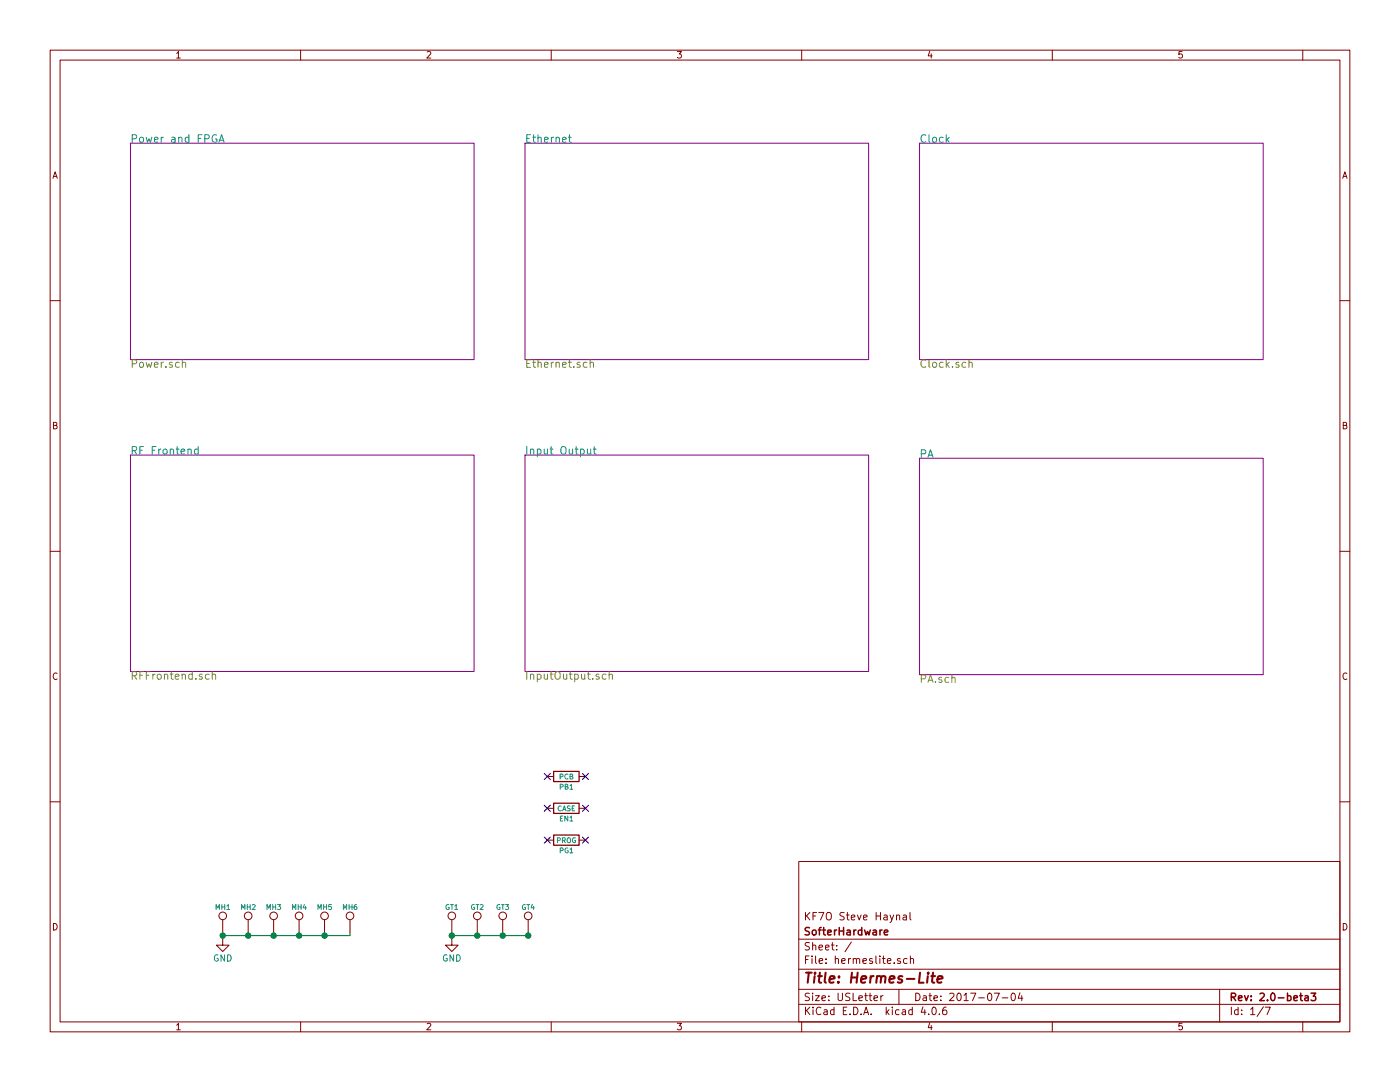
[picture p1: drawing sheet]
EESchema Schematic File Version 2
LIBS:power
LIBS:device
LIBS:transistors
LIBS:conn
LIBS:linear
LIBS:regul
LIBS:74xx
LIBS:cmos4000
LIBS:adc-dac
LIBS:memory
LIBS:xilinx
LIBS:microcontrollers
LIBS:dsp
LIBS:microchip
LIBS:analog_switches
LIBS:motorola
LIBS:texas
LIBS:intel
LIBS:audio
LIBS:interface
LIBS:digital-audio
LIBS:philips
LIBS:display
LIBS:cypress
LIBS:siliconi
LIBS:opto
LIBS:atmel
LIBS:contrib
LIBS:valves
LIBS:hermeslite
LIBS:hermeslite-cache
EELAYER 25 0
EELAYER END
$Descr USLetter 11000 8500
encoding utf-8
Sheet 1 7
Title "Hermes-Lite"
Date "2017-07-04"
Rev "2.0-beta3"
Comp "SofterHardware"
Comment1 "KF7O Steve Haynal"
Comment2 ""
Comment3 ""
Comment4 ""
$EndDescr
$Sheet
S 1025 1125 2700 1700
U 56C9CAA0
F0 "Power and FPGA" 60
F1 "Power.sch" 60
$EndSheet
$Sheet
S 4125 1125 2700 1700
U 569C3E05
F0 "Ethernet" 60
F1 "Ethernet.sch" 60
$EndSheet
$Sheet
S 7225 1125 2700 1700
U 56B04D05
F0 "Clock" 60
F1 "Clock.sch" 60
$EndSheet
$Sheet
S 1025 3575 2700 1700
U 56AAFEF4
F0 "RF Frontend" 60
F1 "RFFrontend.sch" 60
$EndSheet
$Sheet
S 4125 3575 2700 1700
U 56C6CB95
F0 "Input Output" 60
F1 "InputOutput.sch" 60
$EndSheet
$Sheet
S 7225 3600 2700 1700
U 577F7295
F0 "PA" 60
F1 "PA.sch" 60
$EndSheet
$Comp
L JNO PB1
U 1 1
P 4450 6100
F 0 "PB1" V 4530 6100 39  0000 C CNN
F 1 "PCB" V 4450 6100 39  0000 C CNN
F 2 "" V 4380 6100 50  0001 C CNN
F 3 "" H 4450 6100 50  0000 C CNN
F 4 "PCB" V 4450 6100 60  0001 C CNN "Key"
F 5 "NOASSEMBLY" V 4450 6100 60  0001 C CNN "Option"
	1    4450 6100
	0    1    1    0   
$EndComp
$Comp
L JNO EN1
U 1 1
P 4450 6350
F 0 "EN1" V 4530 6350 39  0000 C CNN
F 1 "CASE" V 4450 6350 39  0000 C CNN
F 2 "" V 4380 6350 50  0001 C CNN
F 3 "" H 4450 6350 50  0000 C CNN
F 4 "CASE" V 4450 6350 60  0001 C CNN "Key"
F 5 "CASE&NOASSEMBLY" V 4450 6350 60  0001 C CNN "Option"
	1    4450 6350
	0    1    1    0   
$EndComp
$Comp
L JNO PG1
U 1 1
P 4450 6600
F 0 "PG1" V 4530 6600 39  0000 C CNN
F 1 "PROG" V 4450 6600 39  0000 C CNN
F 2 "" V 4380 6600 50  0001 C CNN
F 3 "" H 4450 6600 50  0000 C CNN
F 4 "PROG" V 4450 6600 60  0001 C CNN "Key"
F 5 "PROGRAMMER&NOASSEMBLY" V 4450 6600 60  0001 C CNN "Option"
	1    4450 6600
	0    1    1    0   
$EndComp
$Comp
L GND #PWR01
U 1 1
P 3550 7375
F 0 "#PWR01" H 3550 7125 50  0001 C CNN
F 1 "GND" H 3550 7225 50  0000 C CNN
F 2 "" H 3550 7375 50  0000 C CNN
F 3 "" H 3550 7375 50  0000 C CNN
	1    3550 7375
	1    0    0    -1  
$EndComp
$Comp
L TEST_1P GT4
U 1 1
P 4150 7325
F 0 "GT4" H 4150 7525 39  0000 C CNN
F 1 "DNI" H 4150 7525 50  0001 C CNN
F 2 "HERMESLITE:GNDTAP" H 4350 7325 50  0001 C CNN
F 3 "" H 4350 7325 50  0000 C CNN
F 4 "DUMMY" H 4150 7325 60  0001 C CNN "Option"
F 5 "NOBOM" H 4150 7325 60  0001 C CNN "Key"
	1    4150 7325
	1    0    0    -1  
$EndComp
$Comp
L TEST_1P GT3
U 1 1
P 3950 7325
F 0 "GT3" H 3950 7525 39  0000 C CNN
F 1 "DNI" H 3950 7525 50  0001 C CNN
F 2 "HERMESLITE:GNDTAP" H 4150 7325 50  0001 C CNN
F 3 "" H 4150 7325 50  0000 C CNN
F 4 "DUMMY" H 3950 7325 60  0001 C CNN "Option"
F 5 "NOBOM" H 3950 7325 60  0001 C CNN "Key"
	1    3950 7325
	1    0    0    -1  
$EndComp
$Comp
L TEST_1P GT2
U 1 1
P 3750 7325
F 0 "GT2" H 3750 7525 39  0000 C CNN
F 1 "DNI" H 3750 7525 50  0001 C CNN
F 2 "HERMESLITE:GNDTAP" H 3950 7325 50  0001 C CNN
F 3 "" H 3950 7325 50  0000 C CNN
F 4 "DUMMY" H 3750 7325 60  0001 C CNN "Option"
F 5 "NOBOM" H 3750 7325 60  0001 C CNN "Key"
	1    3750 7325
	1    0    0    -1  
$EndComp
$Comp
L TEST_1P GT1
U 1 1
P 3550 7325
F 0 "GT1" H 3550 7525 39  0000 C CNN
F 1 "DNI" H 3550 7525 50  0001 C CNN
F 2 "HERMESLITE:GNDTAP" H 3750 7325 50  0001 C CNN
F 3 "" H 3750 7325 50  0000 C CNN
F 4 "DUMMY" H 3550 7325 60  0001 C CNN "Option"
F 5 "NOBOM" H 3550 7325 60  0001 C CNN "Key"
	1    3550 7325
	1    0    0    -1  
$EndComp
Wire Wire Line
	3550 7325 3550 7375
Wire Wire Line
	3750 7325 3750 7350
Connection ~ 3750 7350
Wire Wire Line
	3950 7325 3950 7350
Connection ~ 3950 7350
Wire Wire Line
	4150 7325 4150 7350
Connection ~ 4150 7350
Connection ~ 3550 7350
Wire Wire Line
	4150 7350 3550 7350
$Comp
L TEST_1P MH1
U 1 1
P 1750 7325
F 0 "MH1" H 1750 7525 39  0000 C CNN
F 1 "DNI" H 1750 7525 50  0001 C CNN
F 2 "HERMESLITE:m3" H 1950 7325 50  0001 C CNN
F 3 "" H 1950 7325 50  0000 C CNN
F 4 "DUMMY" H 1750 7325 60  0001 C CNN "Option"
F 5 "NOBOM" H 1750 7325 60  0001 C CNN "Key"
	1    1750 7325
	1    0    0    -1  
$EndComp
$Comp
L TEST_1P MH2
U 1 1
P 1950 7325
F 0 "MH2" H 1950 7525 39  0000 C CNN
F 1 "DNI" H 1950 7525 50  0001 C CNN
F 2 "HERMESLITE:m3" H 2150 7325 50  0001 C CNN
F 3 "" H 2150 7325 50  0000 C CNN
F 4 "DUMMY" H 1950 7325 60  0001 C CNN "Option"
F 5 "NOBOM" H 1950 7325 60  0001 C CNN "Key"
	1    1950 7325
	1    0    0    -1  
$EndComp
$Comp
L TEST_1P MH3
U 1 1
P 2150 7325
F 0 "MH3" H 2150 7525 39  0000 C CNN
F 1 "DNI" H 2150 7525 50  0001 C CNN
F 2 "HERMESLITE:m3" H 2350 7325 50  0001 C CNN
F 3 "" H 2350 7325 50  0000 C CNN
F 4 "DUMMY" H 2150 7325 60  0001 C CNN "Option"
F 5 "NOBOM" H 2150 7325 60  0001 C CNN "Key"
	1    2150 7325
	1    0    0    -1  
$EndComp
$Comp
L TEST_1P MH4
U 1 1
P 2350 7325
F 0 "MH4" H 2350 7525 39  0000 C CNN
F 1 "DNI" H 2350 7525 50  0001 C CNN
F 2 "HERMESLITE:m3" H 2550 7325 50  0001 C CNN
F 3 "" H 2550 7325 50  0000 C CNN
F 4 "DUMMY" H 2350 7325 60  0001 C CNN "Option"
F 5 "NOBOM" H 2350 7325 60  0001 C CNN "Key"
	1    2350 7325
	1    0    0    -1  
$EndComp
$Comp
L TEST_1P MH5
U 1 1
P 2550 7325
F 0 "MH5" H 2550 7525 39  0000 C CNN
F 1 "DNI" H 2550 7525 50  0001 C CNN
F 2 "HERMESLITE:m3" H 2750 7325 50  0001 C CNN
F 3 "" H 2750 7325 50  0000 C CNN
F 4 "DUMMY" H 2550 7325 60  0001 C CNN "Option"
F 5 "NOBOM" H 2550 7325 60  0001 C CNN "Key"
	1    2550 7325
	1    0    0    -1  
$EndComp
$Comp
L GND #PWR02
U 1 1
P 1750 7375
F 0 "#PWR02" H 1750 7125 50  0001 C CNN
F 1 "GND" H 1750 7225 50  0000 C CNN
F 2 "" H 1750 7375 50  0000 C CNN
F 3 "" H 1750 7375 50  0000 C CNN
	1    1750 7375
	1    0    0    -1  
$EndComp
Wire Wire Line
	1750 7325 1750 7375
Wire Wire Line
	1750 7350 2750 7350
Wire Wire Line
	2550 7350 2550 7325
Wire Wire Line
	2350 7325 2350 7350
Connection ~ 2350 7350
Wire Wire Line
	2150 7325 2150 7350
Connection ~ 2150 7350
Wire Wire Line
	1950 7325 1950 7350
Connection ~ 1950 7350
Connection ~ 1750 7350
NoConn ~ 4300 6100
NoConn ~ 4300 6350
NoConn ~ 4300 6600
NoConn ~ 4600 6600
NoConn ~ 4600 6350
NoConn ~ 4600 6100
$Comp
L TEST_1P MH6
U 1 1
P 2750 7325
F 0 "MH6" H 2750 7525 39  0000 C CNN
F 1 "DNI" H 2750 7525 50  0001 C CNN
F 2 "HERMESLITE:m1d1" H 2950 7325 50  0001 C CNN
F 3 "" H 2950 7325 50  0000 C CNN
F 4 "DUMMY" H 2750 7325 60  0001 C CNN "Option"
F 5 "NOBOM" H 2750 7325 60  0001 C CNN "Key"
	1    2750 7325
	1    0    0    -1  
$EndComp
Wire Wire Line
	2750 7350 2750 7325
Connection ~ 2550 7350
$EndSCHEMATC
